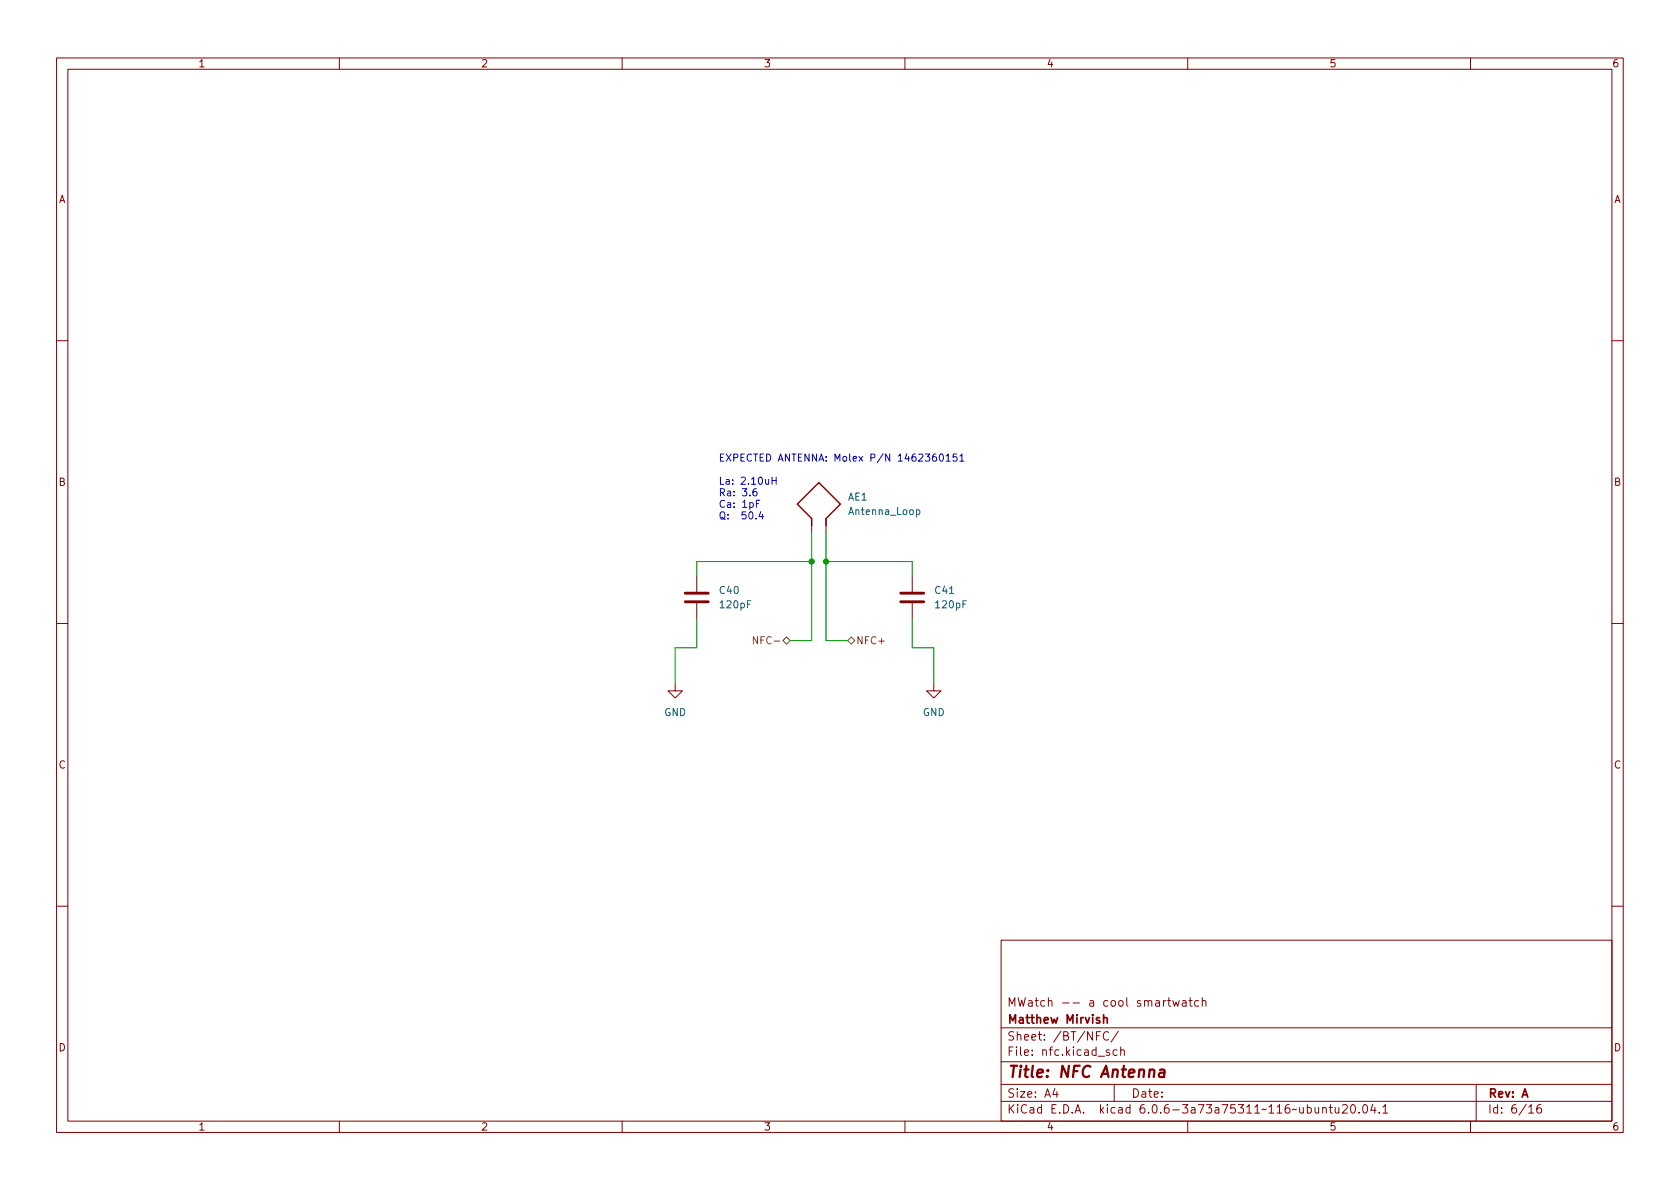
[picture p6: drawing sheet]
<svg xmlns="http://www.w3.org/2000/svg" width="297mm" height="210mm" viewBox="0 0 297 210" stroke-linecap="round" stroke-linejoin="round" font-family="sans-serif">
<g fill="none" stroke="#840000" stroke-width=".18">
<path d="M10 10.2h277v190.1h-277zM12 12.2h273v186.1h-273zM60 10.2v2M110 10.2v2M160 10.2v2M210 10.2v2M260 10.2v2M10 60.2h2M285 60.2h2M143.5 91.7v2.5M146 91.7v2.5M10 110.2h2"/>
<path d="M123.2 101.8v2.8M123.2 106.7v2.8M161.3 101.8v2.8M161.3 106.7v2.8M285 110.2h2M119.4 120.9v1.3h1.2l-1.2 1.2-1.3-1.2h1.3M165.1 120.9v1.3h1.3l-1.3 1.2-1.3-1.2h1.3M10 160.2h2M177 166.3h108v32h-108zM205.7 176.9v1M206.1 176.9l-.2 .1-.2 .2M206.4 176.9h.6"/>
<path d="M206.6 176.4v1.3l.4 .2M207.4 176.9l.2 1 .3-.7 .3 .7 .3-1M209.1 177h.5l.1 .9M209.7 177.3l-.5 .1a.29 .29 0 0 0-.2 .2 .29 .29 0 0 0 .2 .3h.5M210.2 176.9h.6M210.4 176.4v1.3l.4 .2M211.9 177l-.4-.1-.3 .3v.4l.2 .3h.5M212.6 177.1l.2-.2 .3 .1 .1 .9M212.6 176.4v1.5M285 160.2h2M60 198.3v2M110 198.3v2"/>
<path d="M160 198.3v2M177 194.8h108M177 191.8h108M177 187.8h108M177 181.8h108M186.5 192.5l-.4 1h1M186.9 193v1M193.9 183.1h.5M194.6 182.4h-.7v1.5M196 182.6a.6 .6 0 0 0-.7 0 .6 .6 0 0 0-.2 .7 .56 .56 0 0 0 .3 .6 .56 .56 0 0 0 .6-.1M196.1 185.7l-.3-.1-.2 .2v.3l.5 .1v.4h-.5M197 191.8v3"/>
<path d="M197.5 185.7l-.4-.1-.3 .3v.4l.1 .3h.6M197.7 182.4l-1.3 1.9M198.1 185.8l.3-.2 .3 .1 .1 .9M198.1 185.1v1.5M210 198.3v2M233.9 196l.2-.2 .3 .1 .1 .9M233.9 195.8v1M235 195.8h.6M235.2 195.3v1.3l.4 .2M236.1 195.8v1h.4l.2-.1M236.7 195.8v1M237.4 195.5l.5-.2 .2 .2 .1 .3-.9 1h.9"/>
<path d="M239 195.4l.1-.1a.81 .81 0 0 1 .6 .7 .81 .81 0 0 1-.3 .8h-.1a.81 .81 0 0 1-.6-.6 .81 .81 0 0 1 .3-.8zM240.3 196.7v.1M241.1 195.5l.2-.2a.81 .81 0 0 1 .6 .7 .81 .81 0 0 1-.3 .8h-.2a.81 .81 0 0 1-.3-1.3zM242.7 195.3l-.3 1h.9M243.1 195.8v1M243.9 196.7v.1M244.5 195.8l.4-.5v1.5M244.5 196.8h.9M260 198.3v2M261 191.8v6.5M270.3 195.8l.4-.5v1.5M270.3 196.8h.9"/>
<path d="M272.4 195.3a.59 .59 0 0 0-.7 .7v.5l.2 .3h.4l.2-.1 .1-.5-.2-.2-.4-.1-.3 .3"/>
</g>
<path d="M205.1 189.2l.2-.1 .6 .1-.1 1.3M205.9 189.6l-.7 .1a.4 .4 0 0 0-.3 .3 .4 .4 0 0 0 .2 .5l.7-.1" fill="none" stroke="#840000" stroke-width=".4"/>
<path d="M195.1 179.4v1.5M195.1 180.1l.2-.2 .4 .1 .1 .9" fill="none" stroke="#840000" stroke-width=".3"/>
<path d="M121.2 106.4h4M121.2 104.9h4M159.3 106.4h4M159.3 104.9h4" fill="none" stroke="#840000" stroke-width=".51"/>
<path d="M143.5 93v-1.3l-2.5-2.6 3.8-3.8 3.8 3.8-2.6 2.6v1.3" fill="none" stroke="#840000" stroke-width=".25"/>
<path d="M162 90.2l.4-.1 .2 .3-.1 .5h-.5" fill="none" stroke="#006464" stroke-width=".18"/>
<path d="M133.9 112.6v1.3l-.7-1.3v1.3M138.4 113.3l.7-.7 .6 .7-.6 .6zM149.9 113.3l.6-.7 .6 .7-.6 .6z" fill="none" stroke="#725600" stroke-width=".18"/>
<g fill="none" stroke="#0000c2" stroke-width=".18">
<path d="M133.7 86.4l-.3 .1a.85 .85 0 0 0 0 1.2l.4-.1v-.5l-.2-.2h-.2l-.3 .2M133.7 89.1h.5M134.3 88.5h-.6v1.2M134.5 90.4l-.3 1h.8M134.8 90.9v.9M136.5 84.4v1.2M136.5 85h.7M137.2 84.4v1.2M165.5 80.3h-.4a.85 .85 0 0 0 0 1.3l.4-.2 .1-.4-.2-.2h-.3l-.2 .2M166.2 80.4l.2-.1a.68 .68 0 0 1 .4 .6 .68 .68 0 0 1-.4 .7l-.2-.2-.1-.3zM167.3 80.6l.4-.3v1.3M167.3 81.6h.7"/>
<path d="M169.2 80.3h-.6l-.1 .6 .2-.1h.4l.1 .2v.4l-.2 .2-.5-.2M169.7 80.6l.4-.3v1.3M169.7 81.6h.7"/>
</g>
<path d="M143.5 94.2v19.1h-3.8M143.5 99.3h-20.3v2.5M146 94.2v19.1h3.9M146 99.3h15.3v2.5M123.2 109.5v5h-3.8v6.4M161.3 109.5v5h3.8v6.4" fill="none" stroke="#009600" stroke-width=".18"/>
<g fill="#009600" stroke="#009600" stroke-width=".18">
<circle cx="146" cy="99.3" r=".46"/>
<circle cx="143.5" cy="99.3" r=".46"/>
</g>
<text font-size="2.8" fill="#840000" x="178" y="190.6">Title: NFC Antenna</text>
<g font-size="2.1" fill="#840000">
<text x="178" y="178">MWatch -- a cool smartwatch</text>
<text x="178" y="184">Sheet: /BT/NFC/</text>
<text x="178" y="181">Matthew Mirvish</text>
<text x="178" y="186.7">File: nfc.kicad_sch</text>
<text x="178" y="196.9">KiCad E.D.A. kicad 6.0.6-3a73a75311~116~ubuntu20.04.1</text>
<text x="178" y="194.1">Size: A4</text>
<text x="200" y="194.1">Date:</text>
<text x="263" y="194.1">Rev: A</text>
<text x="263" y="196.9">Id: 6/16</text>
</g>
<g font-size="1.8" fill="#840000">
<text x="35" y="11.9">1</text>
<text x="85" y="11.9">2</text>
<text x="135" y="11.9">3</text>
<text x="185" y="11.9">4</text>
<text x="235" y="11.9">5</text>
<text x="285" y="11.9">6</text>
<text x="10.3" y="35.9">A</text>
<text x="285.3" y="35.9">A</text>
<text x="10.3" y="85.9">B</text>
<text x="285.3" y="85.9">B</text>
<text x="10.3" y="135.9">C</text>
<text x="285.3" y="135.9">C</text>
<text x="10.3" y="185.9">D</text>
<text x="285.3" y="185.9">D</text>
<text x="35" y="199.9">1</text>
<text x="85" y="199.9">2</text>
<text x="135" y="199.9">3</text>
<text x="185" y="199.9">4</text>
<text x="235" y="199.9">5</text>
<text x="285" y="199.9">6</text>
</g>
<g font-size="1.8" fill="#0000c2">
<text x="127" y="81.6">EXPECTED ANTENNA: Molex P/N 1462360151</text>
<text x="127" y="85.7">La: 2.10uH</text>
<text x="127" y="87.7">Ra: 3.6</text>
<text x="127" y="89.8">Ca: 1pF</text>
<text x="127" y="91.8">Q: 50.4</text>
</g>
<g font-size="1.8" fill="#006464">
<text x="149.9" y="88.5">AE1</text>
<text x="150.2" y="91.1">Antenna_Loop</text>
<text x="127.3" y="105">C40</text>
<text x="127.5" y="107.6">120pF</text>
<text x="165.4" y="105">C41</text>
<text x="165.6" y="107.6">120pF</text>
<text x="117.4" y="126.6">GND</text>
<text x="163.1" y="126.6">GND</text>
</g>
<g font-size="1.8" fill="#725600">
<text x="134" y="113.9">NFC-</text>
<text x="151.3" y="113.9">NFC+</text>
</g>
</svg>
